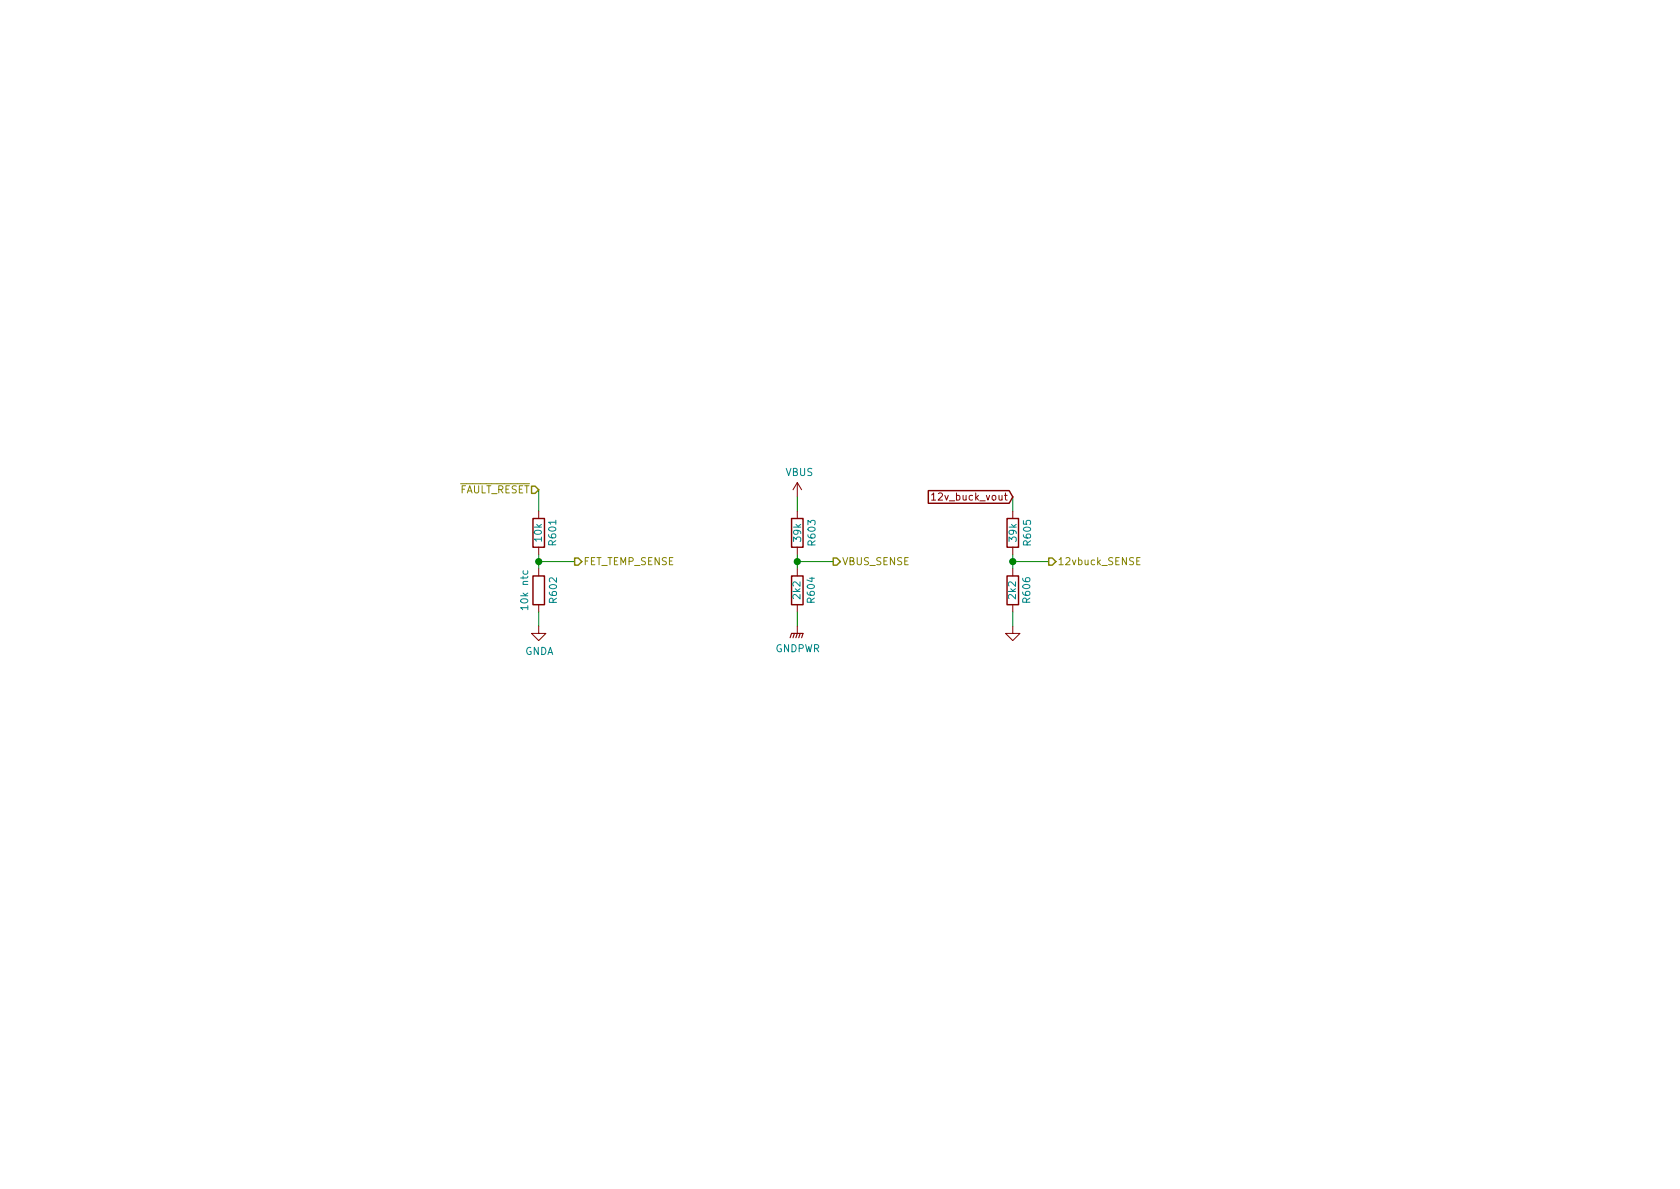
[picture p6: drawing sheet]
EESchema Schematic File Version 4
LIBS:MoxiE_power_stage-cache
EELAYER 29 0
EELAYER END
$Descr A4 11693 8268
encoding utf-8
Sheet 6 6
Title ""
Date ""
Rev ""
Comp ""
Comment1 ""
Comment2 ""
Comment3 ""
Comment4 ""
$EndDescr
$Comp
L power:VBUS #PWR?
U 1 1
P 5550 3450
AR Path="/5B3C018E" Ref="#PWR?"  Part="1" 
AR Path="/5B3BCE62/5B3C018E" Ref="#PWR0602"  Part="1" 
F 0 "#PWR0602" H 5550 3300 50  0001 C CNN
F 1 "VBUS" H 5565 3623 50  0000 C CNN
F 2 "" H 5550 3450 50  0001 C CNN
F 3 "" H 5550 3450 50  0001 C CNN
	1    5550 3450
	1    0    0    -1  
$EndComp
Wire Wire Line
	5550 3450 5550 3550
Wire Wire Line
	3750 3400 3750 3550
Wire Wire Line
	4000 3900 3750 3900
Text HLabel 4000 3900 2    50   Output ~ 0
FET_TEMP_SENSE
Wire Wire Line
	3750 3900 3750 3850
Connection ~ 3750 3900
Wire Wire Line
	3750 3950 3750 3900
$Comp
L Device:R R?
U 1 1
P 3750 4100
AR Path="/5B3C01AF" Ref="R?"  Part="1" 
AR Path="/5B3BCE62/5B3C01AF" Ref="R602"  Part="1" 
F 0 "R602" V 3850 4100 50  0000 C CNN
F 1 "10k ntc" V 3650 4100 50  0000 C CNN
F 2 "pkl_dipol:R_0402" H 3750 4100 60  0001 C CNN
F 3 "" H 3750 4100 60  0001 C CNN
	1    3750 4100
	1    0    0    1   
$EndComp
$Comp
L Device:R R?
U 1 1
P 3750 3700
AR Path="/5B3C01B6" Ref="R?"  Part="1" 
AR Path="/5B3BCE62/5B3C01B6" Ref="R601"  Part="1" 
F 0 "R601" V 3650 3700 50  0000 C CNN
F 1 "10k" V 3750 3700 50  0000 C CNN
F 2 "pkl_dipol:R_0402" H 3750 3700 60  0001 C CNN
F 3 "" H 3750 3700 60  0001 C CNN
	1    3750 3700
	-1   0    0    -1  
$EndComp
Wire Wire Line
	5800 3900 5550 3900
Text HLabel 5800 3900 2    50   Output ~ 0
VBUS_SENSE
Wire Wire Line
	5550 3900 5550 3850
Connection ~ 5550 3900
Wire Wire Line
	5550 3950 5550 3900
$Comp
L Device:R R?
U 1 1
P 5550 3700
AR Path="/5B3C01D6" Ref="R?"  Part="1" 
AR Path="/5B3BCE62/5B3C01D6" Ref="R603"  Part="1" 
F 0 "R603" V 5650 3700 50  0000 C CNN
F 1 "39k" V 5550 3700 50  0000 C CNN
F 2 "pkl_dipol:R_0603" H 5550 3700 60  0001 C CNN
F 3 "" H 5550 3700 60  0001 C CNN
	1    5550 3700
	1    0    0    1   
$EndComp
$Comp
L Device:R R?
U 1 1
P 5550 4100
AR Path="/5B3C01DD" Ref="R?"  Part="1" 
AR Path="/5B3BCE62/5B3C01DD" Ref="R604"  Part="1" 
F 0 "R604" V 5450 4100 50  0000 C CNN
F 1 "2k2" V 5550 4100 50  0000 C CNN
F 2 "pkl_dipol:R_0603" H 5550 4100 60  0001 C CNN
F 3 "" H 5550 4100 60  0001 C CNN
	1    5550 4100
	-1   0    0    -1  
$EndComp
Wire Wire Line
	7050 3450 7050 3550
Wire Wire Line
	7300 3900 7050 3900
Text HLabel 7300 3900 2    50   Output ~ 0
12vbuck_SENSE
Wire Wire Line
	7050 3900 7050 3850
Connection ~ 7050 3900
Wire Wire Line
	7050 3950 7050 3900
$Comp
L Device:R R?
U 1 1
P 7050 4100
AR Path="/5B3C0205" Ref="R?"  Part="1" 
AR Path="/5B3BCE62/5B3C0205" Ref="R606"  Part="1" 
F 0 "R606" V 6950 4100 50  0000 C CNN
F 1 "2k2" V 7050 4100 50  0000 C CNN
F 2 "pkl_dipol:R_0603" H 7050 4100 60  0001 C CNN
F 3 "" H 7050 4100 60  0001 C CNN
	1    7050 4100
	-1   0    0    -1  
$EndComp
$Comp
L power:GND #PWR?
U 1 1
P 7050 4350
AR Path="/5B3C020C" Ref="#PWR?"  Part="1" 
AR Path="/5B3BCE62/5B3C020C" Ref="#PWR0604"  Part="1" 
F 0 "#PWR0604" H 7050 4350 30  0001 C CNN
F 1 "GND" H 7050 4280 30  0001 C CNN
F 2 "" H 7050 4350 60  0001 C CNN
F 3 "" H 7050 4350 60  0001 C CNN
	1    7050 4350
	-1   0    0    -1  
$EndComp
Wire Wire Line
	3750 4250 3750 4350
Wire Wire Line
	5550 4250 5550 4350
Wire Wire Line
	7050 4250 7050 4350
Text GLabel 7050 3450 0    50   Input ~ 0
12v_buck_vout
Text HLabel 3750 3400 0    50   Input ~ 0
~FAULT_RESET
$Comp
L power:GNDA #PWR?
U 1 1
P 3750 4350
AR Path="/5BB45F6B" Ref="#PWR?"  Part="1" 
AR Path="/5B3BCE62/5BB45F6B" Ref="#PWR0601"  Part="1" 
F 0 "#PWR0601" H 3750 4100 50  0001 C CNN
F 1 "GNDA" H 3755 4177 50  0000 C CNN
F 2 "" H 3750 4350 50  0001 C CNN
F 3 "" H 3750 4350 50  0001 C CNN
	1    3750 4350
	1    0    0    -1  
$EndComp
$Comp
L power:GNDPWR #PWR0603
U 1 1
P 5550 4350
F 0 "#PWR0603" H 5550 4150 50  0001 C CNN
F 1 "GNDPWR" H 5554 4196 50  0000 C CNN
F 2 "" H 5550 4300 50  0001 C CNN
F 3 "" H 5550 4300 50  0001 C CNN
	1    5550 4350
	1    0    0    -1  
$EndComp
$Comp
L Device:R R?
U 1 1
P 7050 3700
AR Path="/5B3C01FE" Ref="R?"  Part="1" 
AR Path="/5B3BCE62/5B3C01FE" Ref="R605"  Part="1" 
F 0 "R605" V 7150 3700 50  0000 C CNN
F 1 "39k" V 7050 3700 50  0000 C CNN
F 2 "pkl_dipol:R_0603" H 7050 3700 60  0001 C CNN
F 3 "" H 7050 3700 60  0001 C CNN
	1    7050 3700
	1    0    0    1   
$EndComp
$EndSCHEMATC
